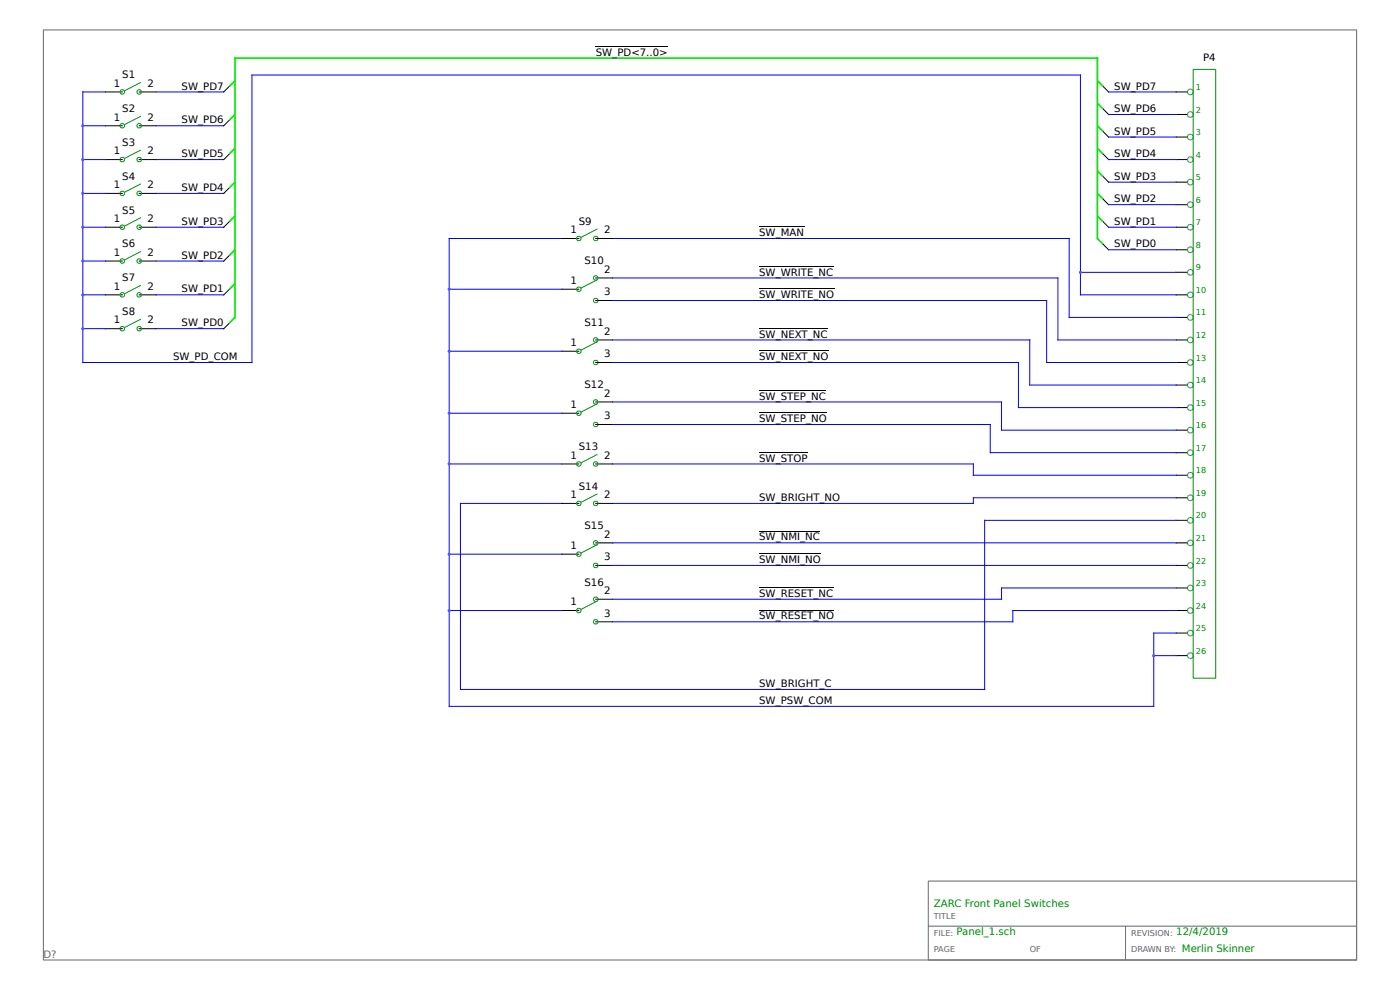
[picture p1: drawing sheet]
<svg xmlns="http://www.w3.org/2000/svg" width="297mm" height="210mm" viewBox="0 0 297 210" stroke-linecap="round" stroke-linejoin="round" font-family="sans-serif">
<path d="M9.2 6.3h278.6v197.3h-278.6zM196.9 186.9h90.9v16.7h-90.9zM196.9 196.5h90.9M238.8 196.5v7.1" fill="none" stroke="#666" stroke-width=".21"/>
<g fill="none" stroke="#000" stroke-width=".21">
<path d="M22.4 19.5h3.5M29.5 19.5h3.6M48.7 18.3l-1.2 1.2M126.4 9.8h15.3M234 18.3l1.2 1.2M249.5 19.5h2.4M22.4 26.7h3.5M22.4 33.9h3.5M29.5 26.7h3.6M29.5 33.9h3.6M48.7 25.5l-1.2 1.2M48.7 32.7l-1.2 1.2"/>
<path d="M48.7 39.8l-1.2 1.2M234 23.1l1.2 1.2M234 27.9l1.2 1.2M234 32.7l1.2 1.2M234 37.4l1.2 1.2M249.5 33.9h2.4M249.5 24.3h2.4M249.5 29.1h2.4M249.5 38.6h2.4M22.4 41h3.5M22.4 48.2h3.5M22.4 55.4h3.5"/>
<path d="M29.5 41h3.6M29.5 48.2h3.6M29.5 55.4h3.6M48.7 47l-1.2 1.2M48.7 54.2l-1.2 1.2M119.2 50.6h3.6M126.4 59h3.6M126.4 50.6h3.6M161.1 48.1h9.5M161.1 56.5h15.7M234 42.2l1.2 1.2M234 47l1.2 1.2"/>
<path d="M234 51.8l1.2 1.2M249.5 48.2h2.4M249.5 43.4h2.4M249.5 53h2.4M249.5 57.8h2.4M22.4 62.5h3.5M22.4 69.7h3.5M29.5 62.5h3.6M29.5 69.7h3.6M48.7 61.4l-1.2 1.1M48.7 68.5l-1.2 1.2M119.2 61.4h3.6"/>
<path d="M119.2 74.5h3.6M126.4 63.7h3.6M126.4 72.1h3.6M126.4 76.9h3.6M161.1 61.3h15.9M161.1 69.6h14.5M161.1 74.4h14.7M249.5 62.5h2.4M249.5 72.1h2.4M249.5 76.9h2.4M249.5 67.3h2.4M119.2 87.7h3.6"/>
<path d="M119.2 98.4h3.6M126.4 85.3h3.6M126.4 90h3.6M126.4 98.4h3.6M161.1 95.9h10.2M161.1 82.8h14.1M161.1 87.6h14.3M249.5 81.7h2.4M249.5 86.5h2.4M249.5 91.2h2.4M249.5 96h2.4M119.2 117.5h3.6"/>
<path d="M119.2 106.8h3.6M126.4 115.2h3.6M126.4 119.9h3.6M126.4 106.8h3.6M161.1 112.7h12.9M161.1 117.5h13.1M249.5 115.2h2.4M249.5 119.9h2.4M249.5 100.8h2.4M249.5 105.6h2.4M249.5 110.4h2.4M119.2 129.5h3.6"/>
<path d="M126.4 127.1h3.6M126.4 131.9h3.6M161.1 124.6h15.7M161.1 129.4h15.9M249.5 129.5h2.4M249.5 124.7h2.4M249.5 134.3h2.4M249.5 139.1h2.4"/>
</g>
<g fill="none" stroke="#008b00" stroke-width=".21">
<path d="M29.9 17.5l-3.5 1.8M253.1 14.7h4.8v129.2h-4.8zM29.9 24.6l-3.5 1.9M29.9 31.8l-3.5 1.8M29.9 39l-3.5 1.8M29.9 46.2l-3.5 1.8M29.9 53.3l-3.5 1.9M126.7 59.3l-3.5 1.8M126.7 48.6l-3.5 1.8M29.9 60.5l-3.5 1.8M29.9 67.7l-3.5 1.8M126.7 72.5l-3.5 1.8"/>
<path d="M126.7 85.6l-3.5 1.8M126.7 96.4l-3.5 1.8M126.7 115.5l-3.5 1.8M126.7 104.8l-3.5 1.8M126.7 127.5l-3.5 1.8"/>
<circle cx="25.9" cy="19.5" r=".48"/>
<circle cx="29.5" cy="19.5" r=".48"/>
<circle cx="25.9" cy="26.7" r=".48"/>
<circle cx="25.9" cy="33.9" r=".48"/>
<circle cx="29.5" cy="26.7" r=".48"/>
<circle cx="29.5" cy="33.9" r=".48"/>
<circle cx="25.9" cy="48.2" r=".48"/>
<circle cx="25.9" cy="55.4" r=".48"/>
<circle cx="25.9" cy="41" r=".48"/>
<circle cx="29.5" cy="55.4" r=".48"/>
<circle cx="29.5" cy="48.2" r=".48"/>
<circle cx="29.5" cy="41" r=".48"/>
<circle cx="122.8" cy="50.6" r=".48"/>
<circle cx="126.4" cy="50.6" r=".48"/>
<circle cx="126.4" cy="59" r=".48"/>
<circle cx="25.9" cy="69.7" r=".48"/>
<circle cx="25.9" cy="62.6" r=".48"/>
<circle cx="29.5" cy="69.7" r=".48"/>
<circle cx="29.5" cy="62.6" r=".48"/>
<circle cx="122.8" cy="61.4" r=".48"/>
<circle cx="122.8" cy="74.5" r=".48"/>
<circle cx="126.4" cy="72.1" r=".48"/>
<circle cx="126.4" cy="63.7" r=".48"/>
<circle cx="126.4" cy="76.9" r=".48"/>
<circle cx="122.8" cy="87.7" r=".48"/>
<circle cx="122.8" cy="98.4" r=".48"/>
<circle cx="126.4" cy="90.1" r=".48"/>
<circle cx="126.4" cy="98.4" r=".48"/>
<circle cx="126.4" cy="85.3" r=".48"/>
<circle cx="122.8" cy="106.8" r=".48"/>
<circle cx="122.8" cy="117.6" r=".48"/>
<circle cx="126.4" cy="115.2" r=".48"/>
<circle cx="126.4" cy="119.9" r=".48"/>
<circle cx="126.4" cy="106.8" r=".48"/>
<circle cx="122.8" cy="129.5" r=".48"/>
<circle cx="126.4" cy="127.1" r=".48"/>
<circle cx="126.4" cy="131.9" r=".48"/>
</g>
<g fill="none" stroke="#00f" stroke-width=".21">
<path d="M22.4 19.5h-4.8v57.4h35.8v-61h175.8v46.6h20.3M33.1 19.5h14.4M235.2 19.5h14.3M17.6 33.9h4.8M17.6 26.7h4.8M33.1 33.9h14.4M33.1 26.7h14.4M235.2 33.9h14.3M235.2 24.3h14.3M235.2 29.1h14.3M235.2 38.6h14.3M17.6 55.4h4.8"/>
<path d="M17.6 48.2h4.8M17.6 41h4.8M33.1 55.4h14.4M33.1 48.2h14.4M33.1 41h14.4M119.2 50.6h-23.9v99.2h149.5v-15.5h4.7M130 50.6h96.8v16.7h22.7M130 59h94.4v13.1h25.1M229.2 57.8h20.3M235.2 48.2h14.3M235.2 43.4h14.3M235.2 53h14.3"/>
<path d="M17.6 69.7h4.8M17.6 62.5h4.8M33.1 69.7h14.4M33.1 62.5h14.4M95.3 61.4h23.9M95.3 74.5h23.9M130 76.9h86.1v9.6h33.4M130 63.7h92v13.2h27.5M130 72.1h88.4v9.6h31.1M95.3 98.4h23.9M95.3 87.7h23.9M130 98.4h76.5v2.4h43"/>
<path d="M130 85.3h82.5v5.9h37M130 90h80.1v6h39.4M95.3 117.5h23.9M119.2 106.8h-21.5v39.4h111.2v-35.8h40.6M130 115.2h119.5M130 119.9h119.5M249.5 105.6h-43v1.2h-76.5M95.3 129.5h23.9M244.8 139.1h4.7M249.5 129.5h-34.6v2.4h-84.9M249.5 124.7h-37v2.4h-82.5"/>
</g>
<g fill="none" stroke="#0e0" stroke-width=".36">
<path d="M49.9 17.1l-1.2 1.2M232.8 17.1l1.2 1.2M49.9 24.3l-1.2 1.2M49.9 31.5l-1.2 1.2M49.9 38.6l-1.2 1.2M232.8 21.9l1.2 1.2M232.8 26.7l1.2 1.2M232.8 31.5l1.2 1.2M232.8 36.2l1.2 1.2M49.9 45.8l-1.2 1.2M49.9 53l-1.2 1.2M232.8 41l1.2 1.2"/>
<path d="M232.8 45.8l1.2 1.2M234 51.8l-1.2-1.2v-38.3h-182.9v55l-1.2 1.2M49.9 60.2l-1.2 1.2"/>
</g>
<g fill="none" stroke="#008b8b" stroke-width=".21">
<circle cx="252.5" cy="19.5" r=".6"/>
<circle cx="252.5" cy="33.9" r=".6"/>
<circle cx="252.5" cy="24.3" r=".6"/>
<circle cx="252.5" cy="38.6" r=".6"/>
<circle cx="252.5" cy="29.1" r=".6"/>
<circle cx="252.5" cy="57.8" r=".6"/>
<circle cx="252.5" cy="48.2" r=".6"/>
<circle cx="252.5" cy="53" r=".6"/>
<circle cx="252.5" cy="43.4" r=".6"/>
<circle cx="252.5" cy="62.5" r=".6"/>
<circle cx="252.5" cy="76.9" r=".6"/>
<circle cx="252.5" cy="67.3" r=".6"/>
<circle cx="252.5" cy="72.1" r=".6"/>
<circle cx="252.5" cy="96" r=".6"/>
<circle cx="252.5" cy="91.2" r=".6"/>
<circle cx="252.5" cy="81.7" r=".6"/>
<circle cx="252.5" cy="86.5" r=".6"/>
<circle cx="252.5" cy="100.8" r=".6"/>
<circle cx="252.5" cy="110.4" r=".6"/>
<circle cx="252.5" cy="105.6" r=".6"/>
<circle cx="252.5" cy="115.2" r=".6"/>
<circle cx="252.5" cy="119.9" r=".6"/>
<circle cx="252.5" cy="134.3" r=".6"/>
<circle cx="252.5" cy="124.7" r=".6"/>
<circle cx="252.5" cy="139.1" r=".6"/>
<circle cx="252.5" cy="129.5" r=".6"/>
</g>
<g fill="#a020f0">
<path d="M17.4 69.5h.4v.4h-.4z"/>
<path d="M17.4 62.3h.4v.5h-.4z"/>
<path d="M17.4 55.1h.4v.5h-.4z"/>
<path d="M17.4 48h.4v.4h-.4z"/>
<path d="M17.4 40.8h.4v.4h-.4z"/>
<path d="M17.4 33.6h.4v.5h-.4z"/>
<path d="M17.4 26.5h.4v.4h-.4z"/>
<path d="M95.1 98.2h.4v.4h-.4z"/>
<path d="M95.1 61.1h.4v.5h-.4z"/>
<path d="M95.1 74.3h.4v.4h-.4z"/>
<path d="M95.1 87.4h.4v.5h-.4z"/>
<path d="M95.1 117.3h.4v.5h-.4z"/>
<path d="M95.1 129.3h.4v.4h-.4z"/>
<path d="M229 57.5h.4v.5h-.4z"/>
<path d="M244.5 138.8h.5v.5h-.5z"/>
</g>
<g font-size="2.2">
<text x="126.4" y="11.8">SW_PD&lt;7..0&gt;</text>
<text x="25.9" y="16.6">S1</text>
<text x="255.2" y="13">P4</text>
<text x="24.1" y="18.4">1</text>
<text x="25.9" y="23.8">S2</text>
<text x="31.3" y="18.4">2</text>
<text x="38.5" y="19">SW_PD7</text>
<text x="236.4" y="19">SW_PD7</text>
<text x="236.4" y="23.8">SW_PD6</text>
<text x="24.1" y="25.6">1</text>
<text x="31.3" y="25.6">2</text>
<text x="38.5" y="26.2">SW_PD6</text>
<text x="236.4" y="28.6">SW_PD5</text>
<text x="24.1" y="32.7">1</text>
<text x="25.9" y="31">S3</text>
<text x="31.3" y="32.7">2</text>
<text x="38.5" y="33.3">SW_PD5</text>
<text x="236.4" y="33.3">SW_PD4</text>
<text x="24.1" y="39.9">1</text>
<text x="25.9" y="38.1">S4</text>
<text x="31.3" y="39.9">2</text>
<text x="38.5" y="40.5">SW_PD4</text>
<text x="236.4" y="38.1">SW_PD3</text>
<text x="24.1" y="47.1">1</text>
<text x="25.9" y="45.3">S5</text>
<text x="31.3" y="47.1">2</text>
<text x="38.5" y="47.7">SW_PD3</text>
<text x="122.8" y="47.7">S9</text>
<text x="236.4" y="42.9">SW_PD2</text>
<text x="236.4" y="47.7">SW_PD1</text>
<text x="25.9" y="52.5">S6</text>
<text x="121" y="49.5">1</text>
<text x="128.2" y="49.5">2</text>
<text x="161.1" y="50.1">SW_MAN</text>
<text x="236.4" y="52.5">SW_PD0</text>
<text x="24.1" y="54.3">1</text>
<text x="25.9" y="59.6">S7</text>
<text x="31.3" y="54.3">2</text>
<text x="38.5" y="54.9">SW_PD2</text>
<text x="124" y="56.1">S10</text>
<text x="128.2" y="57.9">2</text>
<text x="161.1" y="58.5">SW_WRITE_NC</text>
<text x="24.1" y="61.4">1</text>
<text x="31.3" y="61.4">2</text>
<text x="38.5" y="62">SW_PD1</text>
<text x="121" y="60.2">1</text>
<text x="128.2" y="62.6">3</text>
<text x="161.1" y="63.2">SW_WRITE_NO</text>
<text x="24.1" y="68.6">1</text>
<text x="25.9" y="66.8">S8</text>
<text x="31.3" y="68.6">2</text>
<text x="38.5" y="69.2">SW_PD0</text>
<text x="124" y="69.2">S11</text>
<text x="128.2" y="71">2</text>
<text x="161.1" y="71.6">SW_NEXT_NC</text>
<text x="36.7" y="76.4">SW_PD_COM</text>
<text x="121" y="73.4">1</text>
<text x="128.2" y="75.8">3</text>
<text x="161.1" y="76.4">SW_NEXT_NO</text>
<text x="124" y="82.4">S12</text>
<text x="121" y="86.5">1</text>
<text x="128.2" y="84.2">2</text>
<text x="128.2" y="88.9">3</text>
<text x="161.1" y="84.8">SW_STEP_NC</text>
<text x="161.1" y="89.5">SW_STEP_NO</text>
<text x="122.8" y="95.5">S13</text>
<text x="121" y="97.3">1</text>
<text x="128.2" y="97.3">2</text>
<text x="161.1" y="97.9">SW_STOP</text>
<text x="121" y="105.7">1</text>
<text x="122.8" y="103.9">S14</text>
<text x="128.2" y="105.7">2</text>
<text x="161.1" y="106.3">SW_BRIGHT_NO</text>
<text x="124" y="112.3">S15</text>
<text x="121" y="116.4">1</text>
<text x="128.2" y="114.1">2</text>
<text x="128.2" y="118.8">3</text>
<text x="161.1" y="114.6">SW_NMI_NC</text>
<text x="161.1" y="119.4">SW_NMI_NO</text>
<text x="124" y="124.2">S16</text>
<text x="121" y="128.4">1</text>
<text x="128.2" y="126">2</text>
<text x="128.2" y="130.8">3</text>
<text x="161.1" y="126.6">SW_RESET_NC</text>
<text x="161.1" y="131.4">SW_RESET_NO</text>
<text x="161.1" y="149.3">SW_PSW_COM</text>
<text x="161.1" y="145.7">SW_BRIGHT_C</text>
</g>
<g font-size="2.2" fill="#008b00">
<text x="198.1" y="192.4">ZARC Front Panel Switches</text>
<text x="202.9" y="198.3">Panel_1.sch</text>
<text x="249.5" y="198.3">12/4/2019</text>
<text x="250.7" y="201.9">Merlin Skinner</text>
</g>
<text font-size="2.2" fill="#666" x="9.2" y="203.1">D?</text>
<g font-size="1.7" fill="#008b00">
<text x="253.7" y="19.1">1</text>
<text x="253.7" y="23.9">2</text>
<text x="253.7" y="28.7">3</text>
<text x="253.7" y="33.4">4</text>
<text x="253.7" y="38.2">5</text>
<text x="253.7" y="43">6</text>
<text x="253.7" y="47.8">7</text>
<text x="253.7" y="52.6">8</text>
<text x="253.7" y="57.4">9</text>
<text x="253.7" y="62.1">10</text>
<text x="253.7" y="66.9">11</text>
<text x="253.7" y="71.7">12</text>
<text x="253.7" y="76.5">13</text>
<text x="253.7" y="81.3">14</text>
<text x="253.7" y="86.1">15</text>
<text x="253.7" y="90.8">16</text>
<text x="253.7" y="95.6">17</text>
<text x="253.7" y="100.4">18</text>
<text x="253.7" y="105.2">19</text>
<text x="253.7" y="110">20</text>
<text x="253.7" y="114.8">21</text>
<text x="253.7" y="119.5">22</text>
<text x="253.7" y="124.3">23</text>
<text x="253.7" y="129.1">24</text>
<text x="253.7" y="133.9">25</text>
<text x="253.7" y="138.7">26</text>
</g>
<g font-size="1.7" fill="#666">
<text x="198.1" y="194.9">TITLE</text>
<text x="198.1" y="198.4">FILE:</text>
<text x="198.1" y="202">PAGE</text>
<text x="218.4" y="202">OF</text>
<text x="240" y="198.4">REVISION:</text>
<text x="240" y="202">DRAWN BY:</text>
</g>
</svg>
